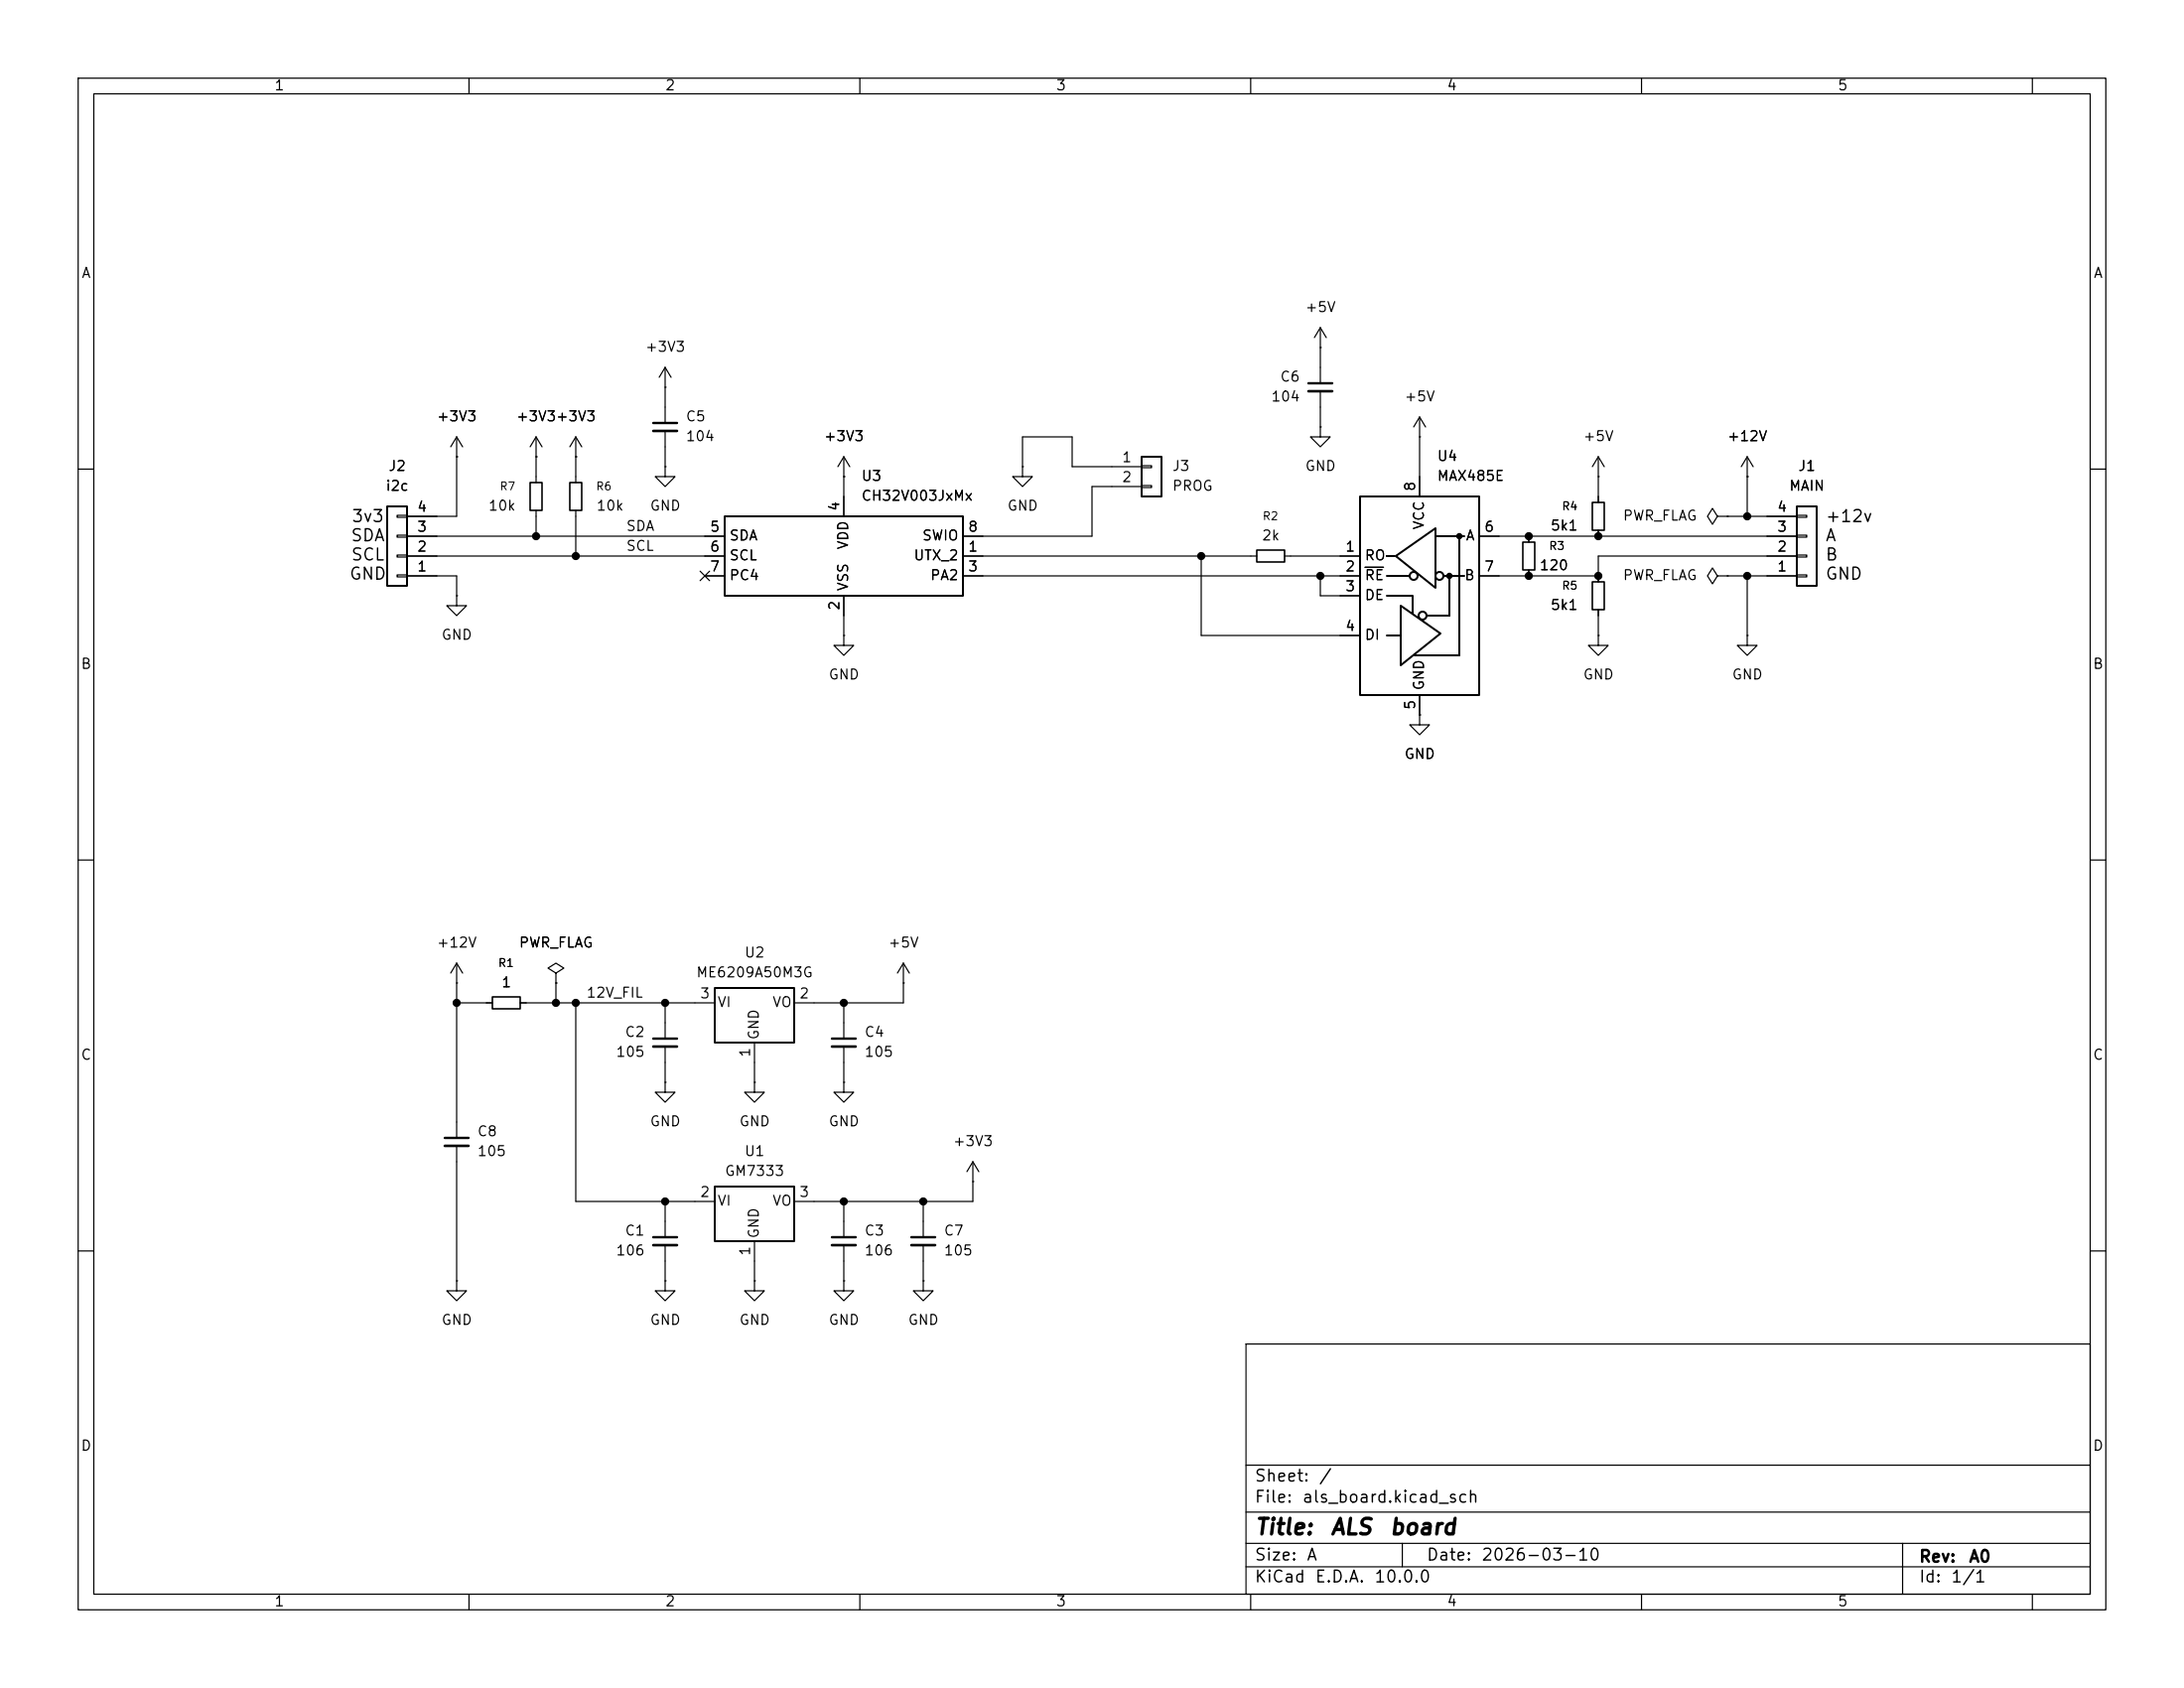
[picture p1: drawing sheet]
<svg xmlns="http://www.w3.org/2000/svg" width="279mm" height="216mm" viewBox="0 0 279 216" stroke-linecap="round" stroke-linejoin="round" font-family="sans-serif">
<g fill="none" stroke="#000" stroke-width=".15">
<path d="M10 10h259.4v195.9h-259.4zM12 12h255.4v191.9h-255.4zM60 10v2M110 10v2M160 10v2M210 10v2M260 10v2M58.4 58.4h.1M58.4 55.9v10.1h-6.3M58.4 55.9l-.7 1.3M58.4 55.9l.8 1.3M68.6 58.4h.1"/>
<path d="M68.6 55.9l-.8 1.3M68.6 55.9l.7 1.3M68.6 55.9v5.8M73.7 58.4h.1M73.7 55.9l-.8 1.3M73.7 55.9l.7 1.3M73.7 55.9v5.8M85.1 49.5h.1M85.1 59.7v1.3h1.3l-1.3 1.2-1.3-1.2h1.3M85.1 59.7h.1M85.1 47v7.1M85.1 55.1v4.6"/>
<path d="M85.1 47l-.8 1.3M85.1 47l.8 1.3M107.9 58.4l-.7 1.3M107.9 58.4l.8 1.3M107.9 58.4v7.6M130.8 59.7v1.3h1.3l-1.3 1.2-1.3-1.2h1.3M130.8 59.7h.1M130.8 59.7v-3.8h6.4v3.8h8.8M146 59.6h1.3v.2h-1.3zM168.9 54.6v1.3h1.3l-1.3 1.3-1.3-1.3h1.3M168.9 54.6h.1M168.9 44.5h.1"/>
<path d="M168.9 41.9v7.1M168.9 50v4.6M168.9 41.9l-.8 1.3M168.9 41.9l.8 1.3M181.6 55.9h.1M181.6 53.3l-.8 1.3M181.6 53.3l.8 1.3M181.6 53.3v10.2M204.5 58.4v5.9M204.5 58.4l-.8 1.3M204.5 58.4l.7 1.3M223.5 58.4l-.7 1.3"/>
<path d="M223.5 58.4l.8 1.3M223.5 58.4v7.6M10 60h2M50.8 73.5h1.3v.3h-1.3zM50.8 71h1.3v.2h-1.3zM50.8 68.5h1.3v.2h-1.3zM50.8 65.9h1.3v.3h-1.3zM52.1 71.1h40.6M52.1 73.7h6.3v2.5M52.1 68.6h40.6M58.4 76.2v1.3h1.3l-1.3 1.2-1.3-1.2h1.3M58.4 76.2h.1"/>
<path d="M68.6 65.3v3.3M73.7 65.3v5.8M89.6 73.1l1.2 1.2M90.2 73.7h2.5M90.8 73.1l-1.2 1.2M107.9 61h.1M107.9 76.2v5.1M123.2 71.1h37.6M123.2 73.7h50.8M146 62.1h1.3v.3h-1.3zM146 62.2h-6.3v6.4h-16.5M153.7 71.1v10.2h20.3"/>
<path d="M164.3 71.1h9.7M168.9 73.7v2.5h5.1M174.6 72.6h2.4M189.2 73.7h15.3M189.2 68.6h40.7M195.6 68.6v.7M195.6 72.9v.8M204.5 61h.1M204.5 67.8v.8M204.5 78v3.3M219.7 66l-.6-1-.7 1 .7 1.1 .6-1.1h1.3M219.7 73.7l-.6-1.1-.7 1.1 .7 1 .6-1h1.3"/>
<path d="M221 66h.1M221 73.7h.1M221 73.7h8.9M221 66h8.9M223.5 61h.1M223.5 73.7v7.6M229.9 73.5h1.2v.3h-1.2zM229.9 71h1.2v.2h-1.2zM229.9 68.5h1.2v.2h-1.2zM229.9 65.9h1.2v.3h-1.2zM229.9 71.1h-25.4v3.3M267.4 60h2"/>
<path d="M107.9 81.3v1.3h1.3l-1.3 1.2-1.2-1.2h1.2M107.9 81.3h.1M181.6 91.4v1.3h1.3l-1.3 1.3-1.3-1.3h1.3M181.6 91.4h.1M181.6 88.9v2.5M204.5 81.3v1.3h1.2l-1.2 1.2-1.3-1.2h1.3M204.5 81.3h.1M223.5 81.3v1.3h1.3l-1.3 1.2-1.3-1.2h1.3M223.5 81.3h.1M10 110h2M267.4 110h2M58.4 125.7h.1"/>
<path d="M58.4 123.2l-.7 1.3M58.4 123.2l.8 1.3M58.4 123.2v22.3M58.4 128.3h4.6M66.5 128.3h24.9M71.1 124.5l1-.7-1-.6-1 .6 1 .7v1.2M71.1 125.7h.1M71.1 125.7v2.6M73.7 128.3v25.4h17.7M85.1 138.4v1.3h1.3l-1.3 1.3-1.3-1.3h1.3M85.1 138.4h.1M85.1 128.3v4.5"/>
<path d="M85.1 133.9v4.5M96.5 138.4v1.3h1.3l-1.3 1.3-1.3-1.3h1.3M96.5 138.4h.1M96.5 133.4v5M107.9 138.4v1.3h1.3l-1.3 1.3-1.2-1.3h1.2M107.9 138.4h.1M107.9 128.3v4.5M107.9 133.9v4.5M115.6 125.7h.1M115.6 123.2l-.8 1.3M115.6 123.2l.7 1.3M115.6 123.2v5.1h-14"/>
<path d="M58.4 146.6v17.2M85.1 153.7v4.5M85.1 159.3v4.5M96.5 158.8v5M107.9 153.7v4.5M107.9 159.3v4.5M118.1 153.7v4.5M118.1 159.3v4.5M124.5 151.1h.1M124.5 148.6l-.8 1.3M124.5 148.6l.7 1.3M124.5 148.6v5.1h-22.9"/>
<path d="M10 160h2M58.4 163.8v1.3h1.3l-1.3 1.3-1.3-1.3h1.3M58.4 163.8h.1M85.1 163.8v1.3h1.3l-1.3 1.3-1.3-1.3h1.3M85.1 163.8h.1M96.5 163.8v1.3h1.3l-1.3 1.3-1.3-1.3h1.3M96.5 163.8h.1M107.9 163.8v1.3h1.3l-1.3 1.3-1.2-1.3h1.2M107.9 163.8h.1M118.1 163.8v1.3h1.3l-1.3 1.3-1.3-1.3h1.3M118.1 163.8h.1M159.4 171.9h108v32h-108z"/>
<path d="M267.4 160h2M159.4 197.4h108M159.4 193.4h108M159.4 187.4h108M179.4 197.4v3M243.4 197.4v6.5M60 203.9v2M110 203.9v2M159.4 200.4h108M160 203.9v2M210 203.9v2M260 203.9v2"/>
</g>
<path d="M83.6 54.1h3M167.4 49h3M83.6 132.8h3M106.4 132.8h3.1M56.9 145.5h3M83.6 158.2h3M106.4 158.2h3.1M116.6 158.2h3" fill="none" stroke="#000" stroke-width=".3"/>
<path d="M83.6 55.1h3M167.4 50h3M83.6 133.9h3M106.4 133.9h3.1M56.9 146.6h3M83.6 159.3h3M106.4 159.3h3.1M116.6 159.3h3" fill="none" stroke="#000" stroke-width=".33"/>
<path d="M67.8 61.7h1.5v3.6h-1.5zM72.9 61.7h1.5v3.6h-1.5zM160.8 70.4h3.5v1.5h-3.5zM194.8 69.3h1.5v3.6h-1.5zM203.7 74.4h1.5v3.6h-1.5zM203.7 64.3h1.5v3.5h-1.5zM63 127.5h3.5v1.5h-3.5z" fill="none" stroke="#000" stroke-width=".2"/>
<g fill="none" stroke="#000" stroke-width=".25">
<path d="M146 58.4h2.6v5.1h-2.6zM49.5 64.8h2.6v10.1h-2.6zM92.7 66h30.5v10.2h-30.5zM174 63.5h15.2v25.4h-15.2zM177.4 76.2h3.3v2.3M177.4 73.7h2.9M177.5 71.1h-.1h1M178.6 71.1l5-3.5v7.6zM179.2 77.5l5.1 3.5-5.1 4.1zM183.6 68.6h3.7M184.7 73.7h2.6M185.4 73.7v5h-2.9"/>
<path d="M186.7 68.6v15.2h-5.7M229.9 64.8h2.5v10.1h-2.5zM177.4 81.3h1.7M91.4 126.4h10.2v7h-10.2zM91.4 151.8h10.2v7h-10.2z"/>
<circle cx="180.8" cy="73.7" r=".51"/>
<circle cx="182" cy="78.7" r=".51"/>
<circle cx="184.2" cy="73.7" r=".51"/>
</g>
<g fill="#000" stroke="#000" stroke-width=".25">
<circle cx="185.4" cy="73.7" r=".28"/>
<circle cx="186.7" cy="68.6" r=".28"/>
</g>
<g fill="#000" stroke="#000" stroke-width=".13">
<circle cx="68.6" cy="68.6" r=".46"/>
<circle cx="73.7" cy="71.1" r=".46"/>
<circle cx="153.7" cy="71.1" r=".46"/>
<circle cx="168.9" cy="73.7" r=".46"/>
<circle cx="195.6" cy="73.7" r=".46"/>
<circle cx="195.6" cy="68.6" r=".46"/>
<circle cx="204.5" cy="68.6" r=".46"/>
<circle cx="204.5" cy="73.7" r=".46"/>
<circle cx="223.5" cy="66" r=".46"/>
<circle cx="223.5" cy="73.7" r=".46"/>
<circle cx="58.4" cy="128.3" r=".46"/>
<circle cx="71.1" cy="128.3" r=".46"/>
<circle cx="73.7" cy="128.3" r=".46"/>
<circle cx="85.1" cy="128.3" r=".46"/>
<circle cx="107.9" cy="128.3" r=".46"/>
<circle cx="85.1" cy="153.7" r=".46"/>
<circle cx="107.9" cy="153.7" r=".46"/>
<circle cx="118.1" cy="153.7" r=".46"/>
</g>
<g font-size="2">
<text x="160.4" y="196.8">Title:</text>
<text x="170.1" y="196.8">ALS</text>
<text x="177.6" y="196.8">board</text>
</g>
<g font-size="1.5">
<text x="44.8" y="69.6">SDA</text>
<text x="44.9" y="67.2">3v3</text>
<text x="233.4" y="67.2">+12v</text>
<text x="233.4" y="69.6">A</text>
<text x="44.6" y="74.5">GND</text>
<text x="44.8" y="72.1">SCL</text>
<text x="233.4" y="72.1">B</text>
<text x="233.4" y="74.5">GND</text>
<text x="160.4" y="189.9">Sheet:</text>
<text x="168.6" y="189.9">/</text>
<text x="160.4" y="192.6">File:</text>
<text x="166.5" y="192.6">als_board.kicad_sch</text>
<text x="160.4" y="202.8">KiCad</text>
<text x="160.4" y="200">Size:</text>
<text x="167.1" y="200">A</text>
<text x="168.1" y="202.8">E.D.A.</text>
<text x="175.7" y="202.8">10.0.0</text>
<text x="182.4" y="200">Date:</text>
<text x="189.4" y="200">2026-03-10</text>
<text x="245.4" y="200.2">Rev:</text>
<text x="245.4" y="202.8">Id:</text>
<text x="249.5" y="202.8">1/1</text>
<text x="251.8" y="200.2">A0</text>
</g>
<g font-size="1.3">
<text x="35" y="11.9">1</text>
<text x="85" y="11.9">2</text>
<text x="135" y="11.9">3</text>
<text x="185" y="11.9">4</text>
<text x="235" y="11.9">5</text>
<text x="10.3" y="35.9">A</text>
<text x="267.7" y="35.9">A</text>
<text x="166.9" y="40.2">+5V</text>
<text x="82.4" y="45.3">+3V3</text>
<text x="162.5" y="51.7">104</text>
<text x="163.7" y="49.1">C6</text>
<text x="179.6" y="51.7">+5V</text>
<text x="55.8" y="54.2">+3V3</text>
<text x="65.9" y="54.2">+3V3+3V3</text>
<text x="87.6" y="54.2">C5</text>
<text x="87.6" y="56.7">104</text>
<text x="105.3" y="56.7">+3V3</text>
<text x="143.4" y="59.4">1</text>
<text x="183.8" y="59.3">U4</text>
<text x="202.4" y="56.7">+5V</text>
<text x="220.9" y="56.7">+12V</text>
<text x="49.2" y="63.1">i2c</text>
<text x="49.6" y="60.6">J2</text>
<text x="53.3" y="65.8">4</text>
<text x="62.4" y="65.6">10k</text>
<text x="76.2" y="65.6">10k</text>
<text x="83.1" y="65.6">GND</text>
<text x="107.7" y="65.5" transform="rotate(-90 107.7 65.5)">4</text>
<text x="110.1" y="61.8">U3</text>
<text x="110.1" y="64.4">CH32V003JxMx</text>
<text x="128.8" y="65.6">GND</text>
<text x="143.4" y="62">2</text>
<text x="149.9" y="60.6">J3</text>
<text x="149.9" y="63.1">PROG</text>
<text x="166.9" y="60.6">GND</text>
<text x="181.4" y="62.9" transform="rotate(-90 181.4 62.9)">8</text>
<text x="183.8" y="61.8">MAX485E</text>
<text x="227.3" y="65.8">4</text>
<text x="228.8" y="63.1">MAIN</text>
<text x="229.9" y="60.6">J1</text>
<text x="53.3" y="70.9">2</text>
<text x="53.3" y="68.3">3</text>
<text x="80" y="70.8">SCL</text>
<text x="80" y="68.2">SDA</text>
<text x="90.7" y="68.3">5</text>
<text x="90.7" y="70.9">6</text>
<text x="93.2" y="69.4">SDA</text>
<text x="93.2" y="72">SCL</text>
<text x="108.8" y="70.4" transform="rotate(-90 108.8 70.4)">VDD</text>
<text x="116.8" y="72">UTX_2</text>
<text x="117.9" y="69.4">SWIO</text>
<text x="123.8" y="70.9">1</text>
<text x="123.8" y="68.3">8</text>
<text x="161.3" y="69.4">2k</text>
<text x="172" y="70.9">1</text>
<text x="174.5" y="72">RO</text>
<text x="182.5" y="67.8" transform="rotate(-90 182.5 67.8)">VCC</text>
<text x="187.4" y="69.4">A</text>
<text x="189.8" y="68.3">6</text>
<text x="198.3" y="68.2">5k1</text>
<text x="207.5" y="66.9">PWR_FLAG</text>
<text x="227.3" y="70.9">2</text>
<text x="227.3" y="68.3">3</text>
<text x="53.3" y="73.4">1</text>
<text x="90.7" y="73.4">7</text>
<text x="93.2" y="74.5">PC4</text>
<text x="108.8" y="75.7" transform="rotate(-90 108.8 75.7)">VSS</text>
<text x="118.9" y="74.5">PA2</text>
<text x="123.8" y="73.4">3</text>
<text x="172" y="73.4">2</text>
<text x="172" y="75.9">3</text>
<text x="174.5" y="74.5">RE</text>
<text x="174.5" y="77.1">DE</text>
<text x="187.2" y="74.5">B</text>
<text x="189.8" y="73.4">7</text>
<text x="196.9" y="73.3">120</text>
<text x="207.5" y="74.5">PWR_FLAG</text>
<text x="227.3" y="73.4">1</text>
<text x="56.4" y="82.1">GND</text>
<text x="107.7" y="78.2" transform="rotate(-90 107.7 78.2)">2</text>
<text x="172" y="81">4</text>
<text x="174.5" y="82.1">DI</text>
<text x="198.3" y="78.3">5k1</text>
<text x="10.3" y="85.9">B</text>
<text x="105.9" y="87.2">GND</text>
<text x="182.5" y="88.4" transform="rotate(-90 182.5 88.4)">GND</text>
<text x="202.4" y="87.2">GND</text>
<text x="221.5" y="87.2">GND</text>
<text x="267.7" y="85.9">B</text>
<text x="181.4" y="90.9" transform="rotate(-90 181.4 90.9)">5</text>
<text x="179.6" y="97.4">GND</text>
<text x="55.8" y="121.5">+12V</text>
<text x="66.3" y="121.5">PWR_FLAG</text>
<text x="89" y="125.3">ME6209A50M3G</text>
<text x="95.1" y="122.8">U2</text>
<text x="113.5" y="121.5">+5V</text>
<text x="64.1" y="126.6">1</text>
<text x="74.9" y="127.9">12V_FIL</text>
<text x="89.5" y="128">3</text>
<text x="91.7" y="129.1">VI</text>
<text x="98.7" y="129.1">VO</text>
<text x="102.2" y="128">2</text>
<text x="10.3" y="135.9">C</text>
<text x="78.7" y="135.5">105</text>
<text x="79.9" y="132.9">C2</text>
<text x="96.3" y="135.3" transform="rotate(-90 96.3 135.3)">1</text>
<text x="97.4" y="133.1" transform="rotate(-90 97.4 133.1)">GND</text>
<text x="110.5" y="132.9">C4</text>
<text x="110.5" y="135.5">105</text>
<text x="267.7" y="135.9">C</text>
<text x="61" y="145.6">C8</text>
<text x="61" y="148.2">105</text>
<text x="83.1" y="144.4">GND</text>
<text x="94.5" y="144.4">GND</text>
<text x="95.1" y="148.2">U1</text>
<text x="105.9" y="144.4">GND</text>
<text x="121.8" y="146.9">+3V3</text>
<text x="89.5" y="153.4">2</text>
<text x="91.7" y="154.5">VI</text>
<text x="92.6" y="150.7">GM7333</text>
<text x="98.7" y="154.5">VO</text>
<text x="102.2" y="153.4">3</text>
<text x="78.7" y="160.9">106</text>
<text x="79.9" y="158.3">C1</text>
<text x="96.3" y="160.7" transform="rotate(-90 96.3 160.7)">1</text>
<text x="97.4" y="158.5" transform="rotate(-90 97.4 158.5)">GND</text>
<text x="110.5" y="158.3">C3</text>
<text x="110.5" y="160.9">106</text>
<text x="120.7" y="158.3">C7</text>
<text x="120.7" y="160.9">105</text>
<text x="56.4" y="169.8">GND</text>
<text x="83.1" y="169.8">GND</text>
<text x="94.5" y="169.8">GND</text>
<text x="105.9" y="169.8">GND</text>
<text x="116.1" y="169.8">GND</text>
<text x="10.3" y="185.9">D</text>
<text x="267.7" y="185.9">D</text>
<text x="35" y="205.8">1</text>
<text x="85" y="205.8">2</text>
<text x="135" y="205.8">3</text>
<text x="185" y="205.8">4</text>
<text x="235" y="205.8">5</text>
</g>
<g font-size="1">
<text x="63.8" y="63">R7</text>
<text x="76.2" y="63">R6</text>
<text x="199.7" y="65.5">R4</text>
<text x="161.4" y="66.8">R2</text>
<text x="198.1" y="70.6">R3</text>
<text x="199.7" y="75.7">R5</text>
<text x="63.7" y="123.9">R1</text>
</g>
</svg>
